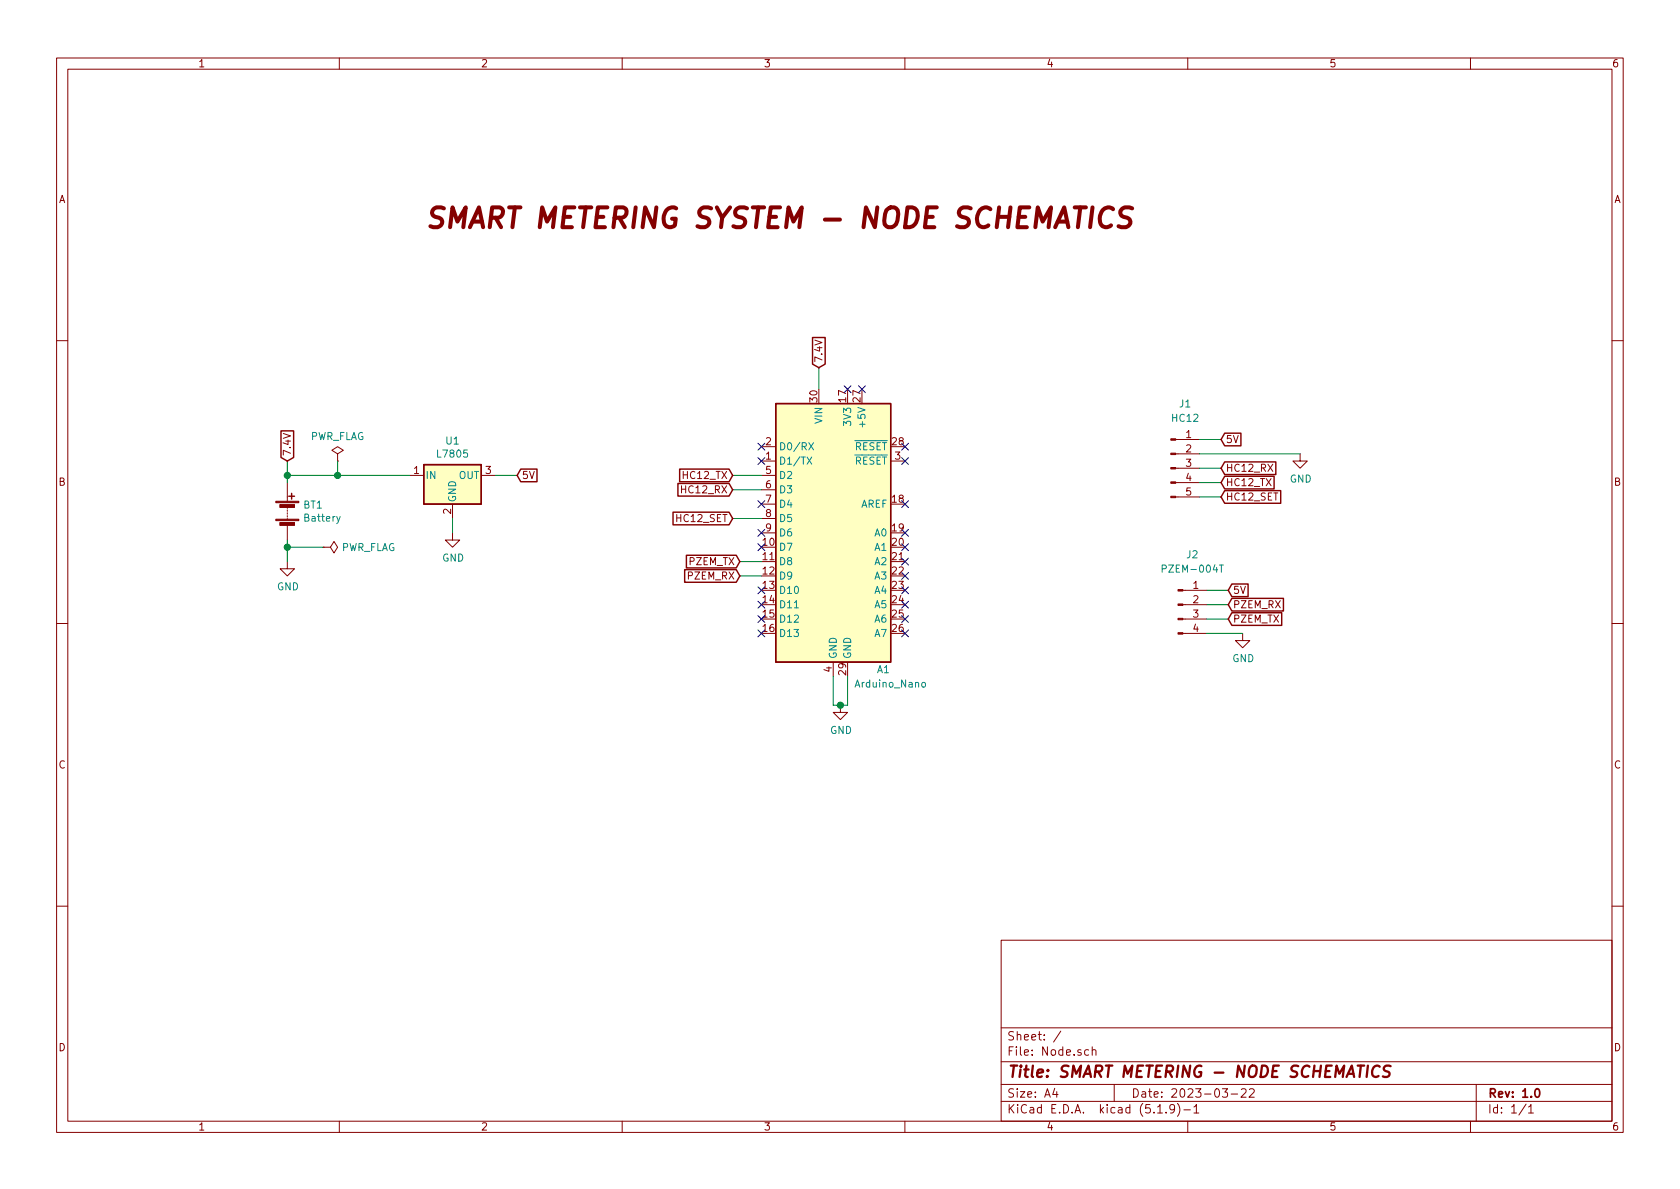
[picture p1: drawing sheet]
EESchema Schematic File Version 4
EELAYER 30 0
EELAYER END
$Descr A4 11693 8268
encoding utf-8
Sheet 1 1
Title "SMART METERING - NODE SCHEMATICS"
Date "2023-03-22"
Rev "1.0"
Comp ""
Comment1 ""
Comment2 ""
Comment3 ""
Comment4 ""
$EndDescr
$Comp
L MCU_Module:Arduino_Nano_v3.x A1
U 1 1
P 5800 3700
F 0 "A1" H 6150 2750 50  0000 C CNN
F 1 "Arduino_Nano" H 6200 2650 50  0000 C CNN
F 2 "Module:Arduino_Nano" H 5800 3700 50  0001 C CIN
F 3 "http://www.mouser.com/pdfdocs/Gravitech_Arduino_Nano3_0.pdf" H 5800 3700 50  0001 C CNN
	1    5800 3700
	1    0    0    -1  
$EndComp
$Comp
L Regulator_Linear:L7805 U1
U 1 1
P 3150 3300
F 0 "U1" H 3150 3542 50  0000 C CNN
F 1 "L7805" H 3150 3451 50  0000 C CNN
F 2 "" H 3175 3150 50  0001 L CIN
F 3 "http://www.st.com/content/ccc/resource/technical/document/datasheet/41/4f/b3/b0/12/d4/47/88/CD00000444.pdf/files/CD00000444.pdf/jcr:content/translations/en.CD00000444.pdf" H 3150 3250 50  0001 C CNN
	1    3150 3300
	1    0    0    -1  
$EndComp
$Comp
L Device:Battery BT1
U 1 1
P 2000 3550
F 0 "BT1" H 2108 3596 50  0000 L CNN
F 1 "Battery" H 2108 3505 50  0000 L CNN
F 2 "" V 2000 3610 50  0001 C CNN
F 3 "~" V 2000 3610 50  0001 C CNN
	1    2000 3550
	1    0    0    -1  
$EndComp
$Comp
L Connector:Conn_01x04_Male J2
U 1 1
P 8200 4200
F 0 "J2" H 8300 4550 50  0000 C CNN
F 1 "PZEM-004T" H 8300 4450 50  0000 C CNN
F 2 "" H 8200 4200 50  0001 C CNN
F 3 "~" H 8200 4200 50  0001 C CNN
	1    8200 4200
	1    0    0    -1  
$EndComp
$Comp
L Connector:Conn_01x05_Male J1
U 1 1
P 8150 3250
F 0 "J1" H 8250 3700 50  0000 C CNN
F 1 "HC12" H 8250 3600 50  0000 C CNN
F 2 "" H 8150 3250 50  0001 C CNN
F 3 "~" H 8150 3250 50  0001 C CNN
	1    8150 3250
	1    0    0    -1  
$EndComp
Text GLabel 2000 3200 1    50   Input ~ 0
7.4V
Wire Wire Line
	2000 3200 2000 3300
Wire Wire Line
	2850 3300 2350 3300
Connection ~ 2000 3300
Wire Wire Line
	2000 3300 2000 3350
$Comp
L power:GND #PWR01
U 1 1
P 2000 3900
F 0 "#PWR01" H 2000 3650 50  0001 C CNN
F 1 "GND" H 2005 3727 50  0000 C CNN
F 2 "" H 2000 3900 50  0001 C CNN
F 3 "" H 2000 3900 50  0001 C CNN
	1    2000 3900
	1    0    0    -1  
$EndComp
Wire Wire Line
	2000 3900 2000 3800
$Comp
L power:GND #PWR02
U 1 1
P 3150 3700
F 0 "#PWR02" H 3150 3450 50  0001 C CNN
F 1 "GND" H 3155 3527 50  0000 C CNN
F 2 "" H 3150 3700 50  0001 C CNN
F 3 "" H 3150 3700 50  0001 C CNN
	1    3150 3700
	1    0    0    -1  
$EndComp
Wire Wire Line
	3150 3700 3150 3600
Text GLabel 3600 3300 2    50   Input ~ 0
5V
Wire Wire Line
	3600 3300 3450 3300
Text GLabel 5700 2550 1    50   Input ~ 0
7.4V
Wire Wire Line
	5700 2550 5700 2700
$Comp
L power:GND #PWR03
U 1 1
P 5850 4900
F 0 "#PWR03" H 5850 4650 50  0001 C CNN
F 1 "GND" H 5855 4727 50  0000 C CNN
F 2 "" H 5850 4900 50  0001 C CNN
F 3 "" H 5850 4900 50  0001 C CNN
	1    5850 4900
	1    0    0    -1  
$EndComp
Wire Wire Line
	5900 4700 5900 4900
Wire Wire Line
	5900 4900 5850 4900
Wire Wire Line
	5850 4900 5800 4900
Wire Wire Line
	5800 4900 5800 4700
Connection ~ 5850 4900
Text GLabel 8500 3050 2    50   Input ~ 0
5V
Text GLabel 8500 3250 2    50   Input ~ 0
HC12_RX
Text GLabel 8500 3350 2    50   Input ~ 0
HC12_TX
Text GLabel 8500 3450 2    50   Input ~ 0
HC12_SET
Text GLabel 8550 4100 2    50   Input ~ 0
5V
Text GLabel 8550 4200 2    50   Input ~ 0
PZEM_RX
Text GLabel 8550 4300 2    50   Input ~ 0
PZEM_TX
$Comp
L power:GND #PWR05
U 1 1
P 9050 3150
F 0 "#PWR05" H 9050 2900 50  0001 C CNN
F 1 "GND" H 9055 2977 50  0000 C CNN
F 2 "" H 9050 3150 50  0001 C CNN
F 3 "" H 9050 3150 50  0001 C CNN
	1    9050 3150
	1    0    0    -1  
$EndComp
$Comp
L power:GND #PWR04
U 1 1
P 8650 4400
F 0 "#PWR04" H 8650 4150 50  0001 C CNN
F 1 "GND" H 8655 4227 50  0000 C CNN
F 2 "" H 8650 4400 50  0001 C CNN
F 3 "" H 8650 4400 50  0001 C CNN
	1    8650 4400
	1    0    0    -1  
$EndComp
Wire Wire Line
	8400 4400 8650 4400
Wire Wire Line
	8350 3150 9050 3150
Wire Wire Line
	8350 3050 8500 3050
Wire Wire Line
	8350 3250 8500 3250
Wire Wire Line
	8350 3350 8500 3350
Wire Wire Line
	8350 3450 8500 3450
Wire Wire Line
	8400 4100 8550 4100
Wire Wire Line
	8400 4200 8550 4200
Wire Wire Line
	8400 4300 8550 4300
$Comp
L power:PWR_FLAG #FLG02
U 1 1
P 2350 3200
F 0 "#FLG02" H 2350 3275 50  0001 C CNN
F 1 "PWR_FLAG" H 2350 3373 50  0000 C CNN
F 2 "" H 2350 3200 50  0001 C CNN
F 3 "~" H 2350 3200 50  0001 C CNN
	1    2350 3200
	1    0    0    -1  
$EndComp
Wire Wire Line
	2350 3200 2350 3300
Connection ~ 2350 3300
Wire Wire Line
	2350 3300 2000 3300
$Comp
L power:PWR_FLAG #FLG01
U 1 1
P 2250 3800
F 0 "#FLG01" H 2250 3875 50  0001 C CNN
F 1 "PWR_FLAG" V 2250 3928 50  0000 L CNN
F 2 "" H 2250 3800 50  0001 C CNN
F 3 "~" H 2250 3800 50  0001 C CNN
	1    2250 3800
	0    1    1    0   
$EndComp
Wire Wire Line
	2250 3800 2000 3800
Connection ~ 2000 3800
Wire Wire Line
	2000 3800 2000 3750
NoConn ~ 6300 4400
NoConn ~ 6300 4300
NoConn ~ 6300 4200
NoConn ~ 6300 4100
NoConn ~ 6300 4000
NoConn ~ 6300 3900
NoConn ~ 6300 3800
NoConn ~ 6300 3700
NoConn ~ 6300 3500
NoConn ~ 6300 3200
NoConn ~ 6300 3100
NoConn ~ 6000 2700
NoConn ~ 5900 2700
NoConn ~ 5300 4400
NoConn ~ 5300 4300
NoConn ~ 5300 4200
NoConn ~ 5300 4100
NoConn ~ 5300 3800
NoConn ~ 5300 3700
NoConn ~ 5300 3500
NoConn ~ 5300 3200
NoConn ~ 5300 3100
Text GLabel 5100 3600 0    50   Input ~ 0
HC12_SET
Text GLabel 5100 3400 0    50   Input ~ 0
HC12_RX
Text GLabel 5100 3300 0    50   Input ~ 0
HC12_TX
Text GLabel 5150 3900 0    50   Input ~ 0
PZEM_TX
Text GLabel 5150 4000 0    50   Input ~ 0
PZEM_RX
Wire Wire Line
	5150 4000 5300 4000
Wire Wire Line
	5150 3900 5300 3900
Wire Wire Line
	5100 3600 5300 3600
Wire Wire Line
	5100 3400 5300 3400
Wire Wire Line
	5100 3300 5300 3300
Text Notes 2950 1600 0    138  Italic 28
SMART METERING SYSTEM - NODE SCHEMATICS
$EndSCHEMATC
